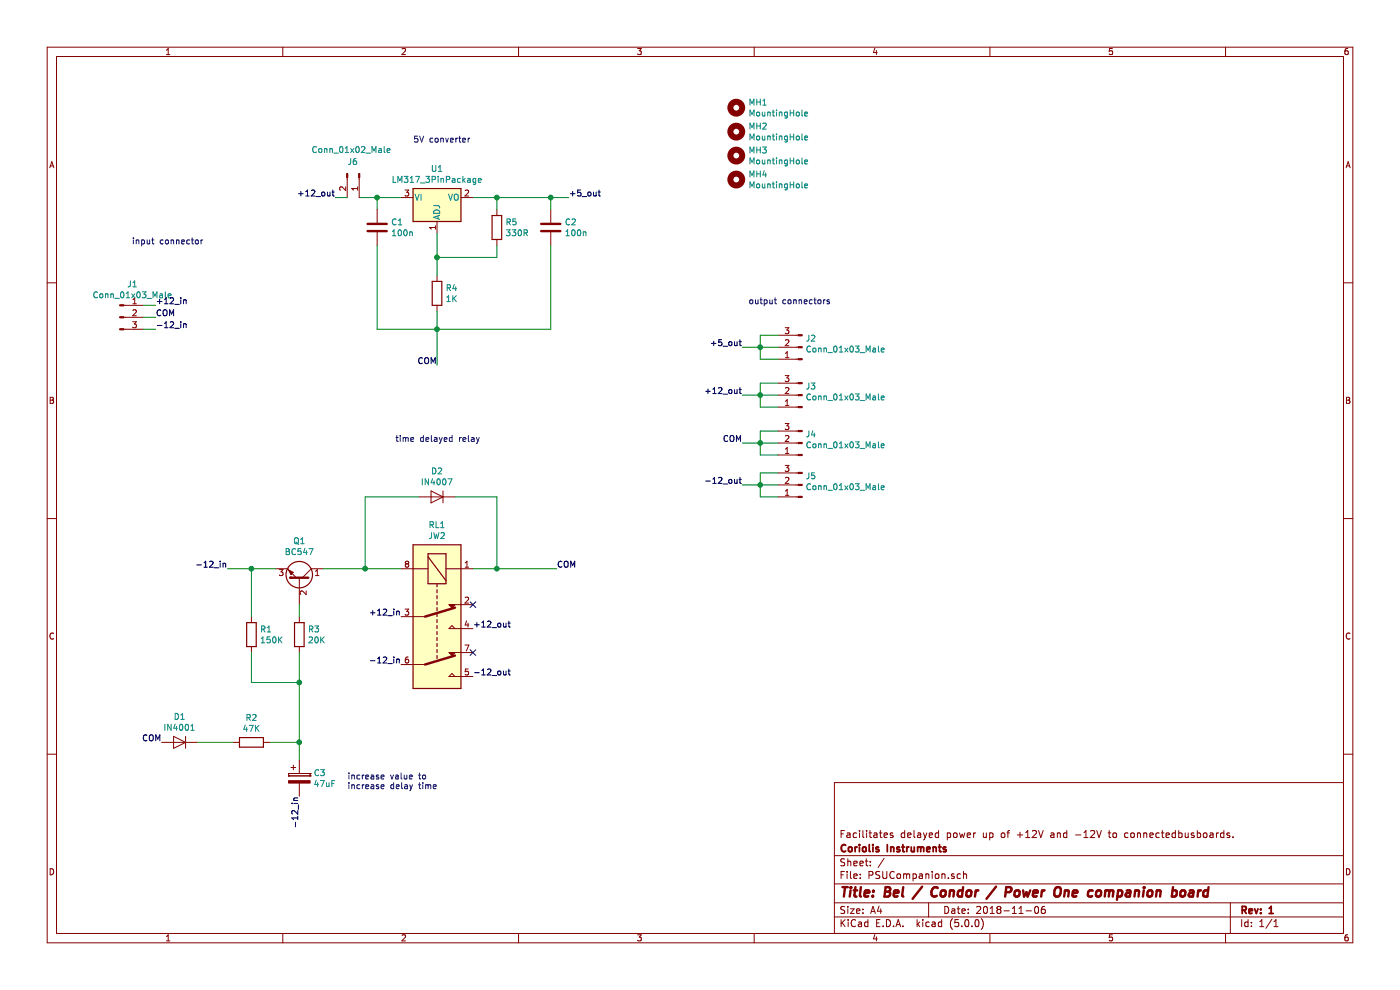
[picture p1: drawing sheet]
EESchema Schematic File Version 4
LIBS:PSUCompanion-cache
EELAYER 26 0
EELAYER END
$Descr A4 11693 8268
encoding utf-8
Sheet 1 1
Title "Bel / Condor / Power One companion board"
Date "2018-11-06"
Rev "1"
Comp "Coriolis Instruments"
Comment1 "Facilitates delayed power up of +12V and -12V to connectedbusboards."
Comment2 ""
Comment3 ""
Comment4 ""
$EndDescr
$Comp
L Connector:Conn_01x03_Male J1
U 1 1
P 1000 2650
F 0 "J1" H 1106 2928 50  0000 C CNN
F 1 "Conn_01x03_Male" H 1106 2837 50  0000 C CNN
F 2 "TerminalBlock_Philmore:TerminalBlock_Philmore_TB133_1x03_P5.00mm_Horizontal" H 1000 2650 50  0001 C CNN
F 3 "~" H 1000 2650 50  0001 C CNN
	1    1000 2650
	1    0    0    -1  
$EndComp
Text Label 1300 2550 0    50   ~ 0
+12_in
Text Label 1300 2750 0    50   ~ 0
-12_in
Text Label 2800 1650 2    50   ~ 0
+12_out
Text Label 4750 1650 0    50   ~ 0
+5_out
$Comp
L Connector:Conn_01x03_Male J2
U 1 1
P 6700 2900
F 0 "J2" H 6673 2830 50  0000 R CNN
F 1 "Conn_01x03_Male" H 6673 2921 50  0000 R CNN
F 2 "TerminalBlock_Philmore:TerminalBlock_Philmore_TB133_1x03_P5.00mm_Horizontal" H 6700 2900 50  0001 C CNN
F 3 "~" H 6700 2900 50  0001 C CNN
	1    6700 2900
	-1   0    0    1   
$EndComp
$Comp
L Connector:Conn_01x03_Male J3
U 1 1
P 6700 3300
F 0 "J3" H 6673 3230 50  0000 R CNN
F 1 "Conn_01x03_Male" H 6673 3321 50  0000 R CNN
F 2 "TerminalBlock_Philmore:TerminalBlock_Philmore_TB133_1x03_P5.00mm_Horizontal" H 6700 3300 50  0001 C CNN
F 3 "~" H 6700 3300 50  0001 C CNN
	1    6700 3300
	-1   0    0    1   
$EndComp
$Comp
L Connector:Conn_01x03_Male J4
U 1 1
P 6700 3700
F 0 "J4" H 6673 3630 50  0000 R CNN
F 1 "Conn_01x03_Male" H 6673 3721 50  0000 R CNN
F 2 "TerminalBlock_Philmore:TerminalBlock_Philmore_TB133_1x03_P5.00mm_Horizontal" H 6700 3700 50  0001 C CNN
F 3 "~" H 6700 3700 50  0001 C CNN
	1    6700 3700
	-1   0    0    1   
$EndComp
$Comp
L Connector:Conn_01x03_Male J5
U 1 1
P 6700 4050
F 0 "J5" H 6673 3980 50  0000 R CNN
F 1 "Conn_01x03_Male" H 6673 4071 50  0000 R CNN
F 2 "TerminalBlock_Philmore:TerminalBlock_Philmore_TB133_1x03_P5.00mm_Horizontal" H 6700 4050 50  0001 C CNN
F 3 "~" H 6700 4050 50  0001 C CNN
	1    6700 4050
	-1   0    0    1   
$EndComp
Text Label 6200 2900 2    50   ~ 0
+5_out
Text Label 6200 3300 2    50   ~ 0
+12_out
Text Label 6200 4050 2    50   ~ 0
-12_out
Wire Wire Line
	6200 2900 6350 2900
Wire Wire Line
	6350 2900 6350 2800
Wire Wire Line
	6350 2800 6500 2800
Wire Wire Line
	6500 2900 6350 2900
Connection ~ 6350 2900
Wire Wire Line
	6500 3000 6350 3000
Wire Wire Line
	6350 3000 6350 2900
Wire Wire Line
	6500 3200 6350 3200
Wire Wire Line
	6350 3200 6350 3300
Wire Wire Line
	6350 3300 6200 3300
Wire Wire Line
	6350 3300 6500 3300
Connection ~ 6350 3300
Wire Wire Line
	6500 3400 6350 3400
Wire Wire Line
	6350 3400 6350 3300
Wire Wire Line
	6500 3600 6350 3600
Wire Wire Line
	6350 3700 6200 3700
Wire Wire Line
	6350 3700 6500 3700
Connection ~ 6350 3700
Wire Wire Line
	6350 3600 6350 3700
Wire Wire Line
	6500 3800 6350 3800
Wire Wire Line
	6350 3800 6350 3700
Wire Wire Line
	6500 4050 6350 4050
Wire Wire Line
	6500 3950 6350 3950
Wire Wire Line
	6350 3950 6350 4050
Connection ~ 6350 4050
Wire Wire Line
	6350 4050 6200 4050
Wire Wire Line
	6350 4050 6350 4150
Wire Wire Line
	6350 4150 6500 4150
$Comp
L Relay:JW2 RL1
U 1 1
P 3650 5150
F 0 "RL1" V 2883 5150 50  0000 C CNN
F 1 "JW2" V 2974 5150 50  0000 C CNN
F 2 "Relay_THT:Relay_DPDT_Panasonic_JW2" H 4300 5100 50  0001 L CNN
F 3 "http://www3.panasonic.biz/ac/e_download/control/relay/power/catalog/mech_eng_jw.pdf?via=ok" H 3450 5150 50  0001 C CNN
	1    3650 5150
	0    1    1    0   
$EndComp
Text Label 3350 5150 2    50   ~ 0
+12_in
Text Label 3350 5550 2    50   ~ 0
-12_in
Text Label 3950 5250 0    50   ~ 0
+12_out
Text Label 3950 5650 0    50   ~ 0
-12_out
Text Label 1900 4750 2    50   ~ 0
-12_in
Text Notes 6250 2550 0    50   ~ 0
output connectors
Text Notes 1100 2050 0    50   ~ 0
input connector
Text Notes 3450 1200 0    50   ~ 0
5V converter
Text Notes 3300 3700 0    50   ~ 0
time delayed relay
$Comp
L Device:D D2
U 1 1
P 3650 4150
F 0 "D2" H 3650 4366 50  0000 C CNN
F 1 "IN4007" H 3650 4275 50  0000 C CNN
F 2 "Diode_THT:D_DO-41_SOD81_P7.62mm_Horizontal" H 3650 4150 50  0001 C CNN
F 3 "~" H 3650 4150 50  0001 C CNN
	1    3650 4150
	-1   0    0    -1  
$EndComp
$Comp
L Transistor_BJT:BC547 Q1
U 1 1
P 2500 4850
F 0 "Q1" V 2828 4850 50  0000 C CNN
F 1 "BC547" V 2737 4850 50  0000 C CNN
F 2 "Package_TO_SOT_THT:TO-92_Inline" H 2700 4775 50  0001 L CIN
F 3 "http://www.fairchildsemi.com/ds/BC/BC547.pdf" H 2500 4850 50  0001 L CNN
	1    2500 4850
	0    1    -1   0   
$EndComp
Wire Wire Line
	2300 4750 2100 4750
Wire Wire Line
	2700 4750 3050 4750
Wire Wire Line
	4650 4750 4150 4750
Wire Wire Line
	4150 4750 4150 4150
Wire Wire Line
	4150 4150 3800 4150
Connection ~ 4150 4750
Wire Wire Line
	4150 4750 3950 4750
Wire Wire Line
	3500 4150 3050 4150
Wire Wire Line
	3050 4150 3050 4750
Connection ~ 3050 4750
Wire Wire Line
	3050 4750 3350 4750
$Comp
L Device:R R3
U 1 1
P 2500 5300
F 0 "R3" H 2570 5346 50  0000 L CNN
F 1 "20K" H 2570 5255 50  0000 L CNN
F 2 "Resistor_THT:R_Axial_DIN0207_L6.3mm_D2.5mm_P7.62mm_Horizontal" V 2430 5300 50  0001 C CNN
F 3 "~" H 2500 5300 50  0001 C CNN
	1    2500 5300
	1    0    0    -1  
$EndComp
$Comp
L Device:R R1
U 1 1
P 2100 5300
F 0 "R1" H 2170 5346 50  0000 L CNN
F 1 "150K" H 2170 5255 50  0000 L CNN
F 2 "Resistor_THT:R_Axial_DIN0207_L6.3mm_D2.5mm_P7.62mm_Horizontal" V 2030 5300 50  0001 C CNN
F 3 "~" H 2100 5300 50  0001 C CNN
	1    2100 5300
	1    0    0    -1  
$EndComp
$Comp
L Device:D D1
U 1 1
P 1500 6200
F 0 "D1" H 1500 6416 50  0000 C CNN
F 1 "IN4001" H 1500 6325 50  0000 C CNN
F 2 "Diode_THT:D_DO-41_SOD81_P7.62mm_Horizontal" H 1500 6200 50  0001 C CNN
F 3 "~" H 1500 6200 50  0001 C CNN
	1    1500 6200
	-1   0    0    -1  
$EndComp
Text Label 2500 6650 3    50   ~ 0
-12_in
Wire Wire Line
	2100 4750 1900 4750
Connection ~ 2100 4750
Wire Wire Line
	2500 6200 2500 5700
Wire Wire Line
	2500 5150 2500 5050
Wire Wire Line
	2500 5700 2100 5700
Connection ~ 2500 5700
Wire Wire Line
	2500 5700 2500 5450
Wire Wire Line
	2250 6200 2500 6200
Wire Wire Line
	2500 6350 2500 6200
Connection ~ 2500 6200
$Comp
L Device:CP C3
U 1 1
P 2500 6500
F 0 "C3" H 2618 6546 50  0000 L CNN
F 1 "47uF" H 2618 6455 50  0000 L CNN
F 2 "Capacitor_THT:CP_Radial_D7.5mm_P2.50mm" H 2538 6350 50  0001 C CNN
F 3 "~" H 2500 6500 50  0001 C CNN
	1    2500 6500
	1    0    0    -1  
$EndComp
Wire Wire Line
	1650 6200 1950 6200
Wire Wire Line
	3150 1650 3000 1650
Wire Wire Line
	3350 1650 3150 1650
Connection ~ 3150 1650
Wire Wire Line
	3150 1650 3150 1750
$Comp
L Device:C C2
U 1 1
P 4600 1900
F 0 "C2" H 4715 1946 50  0000 L CNN
F 1 "100n" H 4715 1855 50  0000 L CNN
F 2 "Capacitor_THT:C_Disc_D7.0mm_W2.5mm_P5.00mm" H 4638 1750 50  0001 C CNN
F 3 "~" H 4600 1900 50  0001 C CNN
	1    4600 1900
	1    0    0    -1  
$EndComp
$Comp
L Device:C C1
U 1 1
P 3150 1900
F 0 "C1" H 3265 1946 50  0000 L CNN
F 1 "100n" H 3265 1855 50  0000 L CNN
F 2 "Capacitor_THT:C_Disc_D7.0mm_W2.5mm_P5.00mm" H 3188 1750 50  0001 C CNN
F 3 "~" H 3150 1900 50  0001 C CNN
	1    3150 1900
	1    0    0    -1  
$EndComp
$Comp
L Device:R R2
U 1 1
P 2100 6200
F 0 "R2" V 1893 6200 50  0000 C CNN
F 1 "47K" V 1984 6200 50  0000 C CNN
F 2 "Resistor_THT:R_Axial_DIN0207_L6.3mm_D2.5mm_P7.62mm_Horizontal" V 2030 6200 50  0001 C CNN
F 3 "~" H 2100 6200 50  0001 C CNN
	1    2100 6200
	0    1    1    0   
$EndComp
Wire Wire Line
	2100 5450 2100 5700
Wire Wire Line
	2100 4750 2100 5150
$Comp
L Regulator_Linear:LM317_3PinPackage U1
U 1 1
P 3650 1650
F 0 "U1" H 3650 1892 50  0000 C CNN
F 1 "LM317_3PinPackage" H 3650 1801 50  0000 C CNN
F 2 "Package_TO_SOT_THT:TO-220-3_Vertical" H 3650 1900 50  0001 C CIN
F 3 "http://www.ti.com/lit/ds/symlink/lm317.pdf" H 3650 1650 50  0001 C CNN
	1    3650 1650
	1    0    0    -1  
$EndComp
$Comp
L Device:R R5
U 1 1
P 4150 1900
F 0 "R5" H 4220 1946 50  0000 L CNN
F 1 "330R" H 4220 1855 50  0000 L CNN
F 2 "Resistor_THT:R_Axial_DIN0207_L6.3mm_D2.5mm_P7.62mm_Horizontal" V 4080 1900 50  0001 C CNN
F 3 "~" H 4150 1900 50  0001 C CNN
	1    4150 1900
	1    0    0    -1  
$EndComp
Wire Wire Line
	3950 1650 4150 1650
Wire Wire Line
	4600 1750 4600 1650
Connection ~ 4600 1650
Wire Wire Line
	4600 1650 4750 1650
Wire Wire Line
	4150 1650 4150 1750
Connection ~ 4150 1650
Wire Wire Line
	4150 1650 4600 1650
Wire Wire Line
	4150 2050 4150 2150
Wire Wire Line
	4150 2150 3650 2150
Wire Wire Line
	3650 2150 3650 1950
Wire Wire Line
	3150 2050 3150 2750
Wire Wire Line
	4600 2050 4600 2750
Wire Wire Line
	3150 2750 3650 2750
$Comp
L Device:R R4
U 1 1
P 3650 2450
F 0 "R4" H 3720 2496 50  0000 L CNN
F 1 "1K" H 3720 2405 50  0000 L CNN
F 2 "Resistor_THT:R_Axial_DIN0207_L6.3mm_D2.5mm_P7.62mm_Horizontal" V 3580 2450 50  0001 C CNN
F 3 "~" H 3650 2450 50  0001 C CNN
	1    3650 2450
	1    0    0    -1  
$EndComp
Wire Wire Line
	3650 2150 3650 2300
Connection ~ 3650 2150
Wire Wire Line
	3650 2600 3650 2750
Connection ~ 3650 2750
Wire Wire Line
	3650 2750 4600 2750
Wire Wire Line
	3650 3050 3650 2750
Wire Wire Line
	1300 2650 1200 2650
$Comp
L Mechanical:MountingHole MH1
U 1 1
P 6150 900
F 0 "MH1" H 6250 946 50  0000 L CNN
F 1 "MountingHole" H 6250 855 50  0000 L CNN
F 2 "MountingHole:MountingHole_3.2mm_M3" H 6150 900 50  0001 C CNN
F 3 "~" H 6150 900 50  0001 C CNN
	1    6150 900 
	1    0    0    -1  
$EndComp
$Comp
L Mechanical:MountingHole MH2
U 1 1
P 6150 1100
F 0 "MH2" H 6250 1146 50  0000 L CNN
F 1 "MountingHole" H 6250 1055 50  0000 L CNN
F 2 "MountingHole:MountingHole_3.2mm_M3" H 6150 1100 50  0001 C CNN
F 3 "~" H 6150 1100 50  0001 C CNN
	1    6150 1100
	1    0    0    -1  
$EndComp
$Comp
L Mechanical:MountingHole MH3
U 1 1
P 6150 1300
F 0 "MH3" H 6250 1346 50  0000 L CNN
F 1 "MountingHole" H 6250 1255 50  0000 L CNN
F 2 "MountingHole:MountingHole_3.2mm_M3" H 6150 1300 50  0001 C CNN
F 3 "~" H 6150 1300 50  0001 C CNN
	1    6150 1300
	1    0    0    -1  
$EndComp
$Comp
L Mechanical:MountingHole MH4
U 1 1
P 6150 1500
F 0 "MH4" H 6250 1546 50  0000 L CNN
F 1 "MountingHole" H 6250 1455 50  0000 L CNN
F 2 "MountingHole:MountingHole_3.2mm_M3" H 6150 1500 50  0001 C CNN
F 3 "~" H 6150 1500 50  0001 C CNN
	1    6150 1500
	1    0    0    -1  
$EndComp
Text Notes 2900 6600 0    50   ~ 0
increase value to \nincrease delay time
NoConn ~ 3950 5050
NoConn ~ 3950 5450
Wire Wire Line
	1300 2750 1200 2750
Wire Wire Line
	1300 2550 1200 2550
Text Label 6200 3700 2    50   ~ 0
COM
Text Label 1350 6200 2    50   ~ 0
COM
Text Label 4650 4750 0    50   ~ 0
COM
Text Label 1300 2650 0    50   ~ 0
COM
Text Label 3650 3050 2    50   ~ 0
COM
$Comp
L Connector:Conn_01x02_Male J6
U 1 1
P 3000 1450
F 0 "J6" V 2900 1350 50  0000 L CNN
F 1 "Conn_01x02_Male" V 2800 1050 50  0000 L CNN
F 2 "Connector_PinHeader_2.54mm:PinHeader_1x02_P2.54mm_Vertical" H 3000 1450 50  0001 C CNN
F 3 "~" H 3000 1450 50  0001 C CNN
	1    3000 1450
	0    1    1    0   
$EndComp
Wire Wire Line
	2800 1650 2900 1650
$EndSCHEMATC
